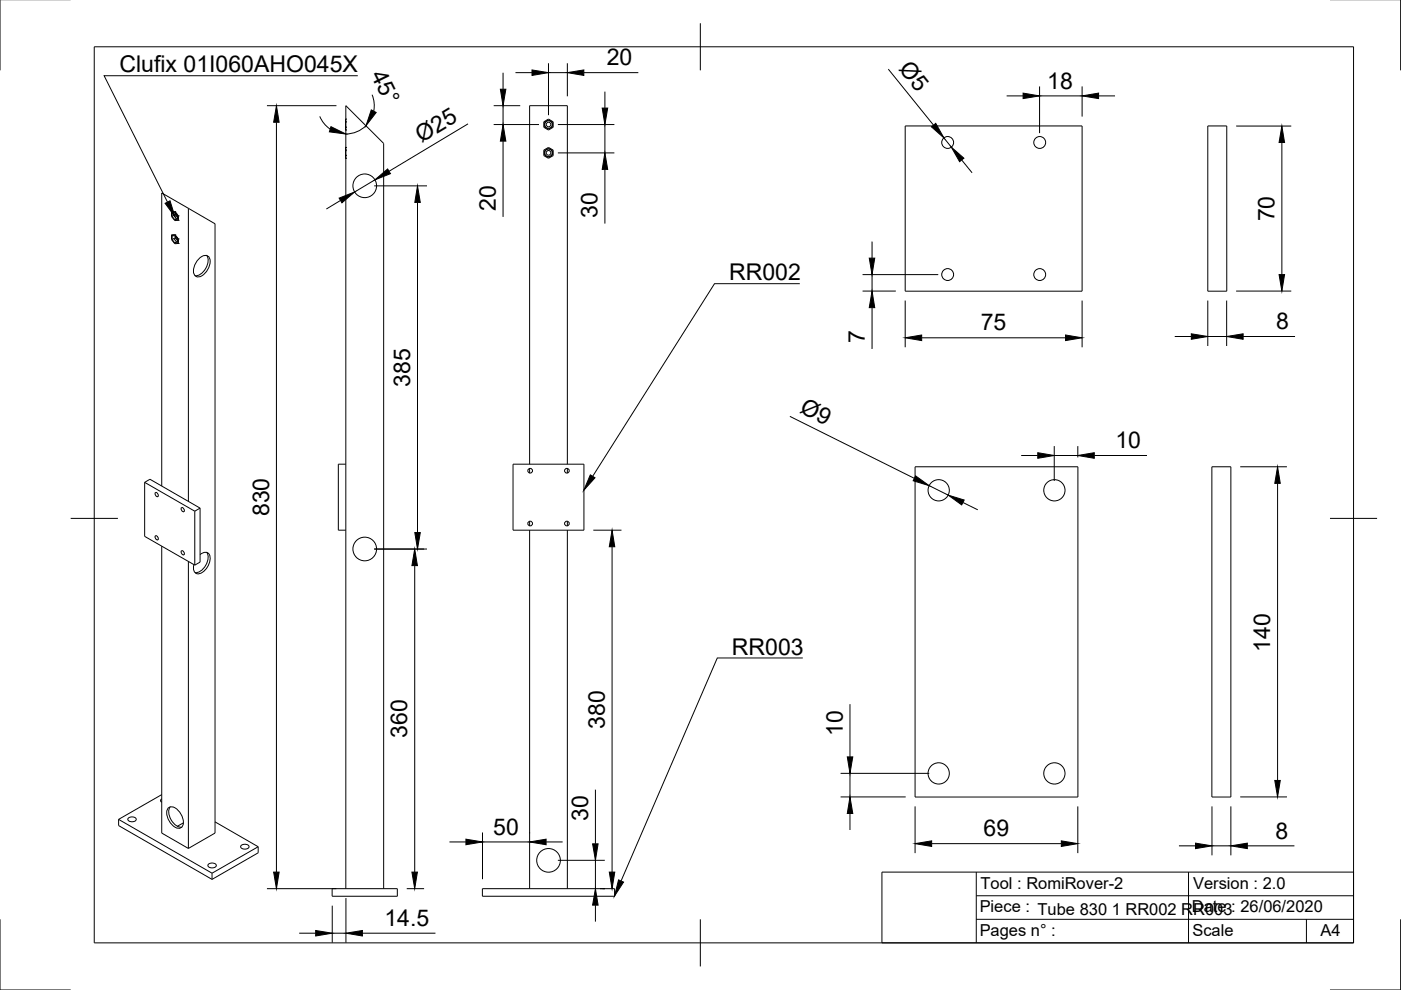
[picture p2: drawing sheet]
<svg xmlns="http://www.w3.org/2000/svg" width="297mm" height="210mm" viewBox="0 0 297 210" stroke-linecap="round" stroke-linejoin="round" font-family="sans-serif">
<!-- layer: Visible -->
<g fill="none" stroke="#000" stroke-width=".21">
<path d="M73.3 33v.1M73.3 31.8v.3M73.3 31.3h.1M73.3 31.3v.1zM73.3 31.8h.1M73.3 33h.1M73.3 33.6h.1M73.3 27v.1M73.3 25.8v.3M73.3 25.2h.1M73.3 25.2v.2M73.3 25.8h.1"/>
<path d="M73.3 27h.1M73.3 27.6h.1M73.3 25.2v2.4M73.3 31.3v2.3M73.3 33.4v.2zM73.3 32.8v.2M73.3 31.7v.1M73.3 27.4v.2zM73.3 26.7v.3M73.3 25.7v.1M115.3 25.8l1-.6 1 .6v1.2l-1 .6-1-.6zM115.3 31.8l1-.5 1 .5v1.2l-1 .6-1-.6z"/>
<path d="M115.5 25.9l.8-.4 .8 .4v1l-.8 .5-.8-.5zM115.5 31.9l.8-.4 .8 .4v1l-.8 .5-.8-.5zM191.9 26.7h37.5v35h-37.5zM256.1 26.7h4v35h-4zM36.4 49.9h.1M36.4 45h.1M36.4 45v.9l.7 .9 .7-.1M36.4 49.9v.9l.7 .9 .7-.1M36.5 45.9v-.8h.6l.6 .7v.8h-.6M36.5 50.8v-.8h.6l.6 .7v.7l-.6 .1M36.5 50.8l.6 .7M36.5 45.9l.6 .7"/>
<path d="M36.9 50.5l.5 .8M36.9 45.6l.5 .8M37.1 49.8l-.7 .1M37.1 49.8l.7 .9M37.1 49.8h.1M37.1 44.9l-.7 .1M37.1 44.9l.7 .9M37.1 44.9h.1M37.1 50.4l.1-.4 .1 .5 .4 .5M37.1 45.5l.1-.3 .1 .4 .4 .5M37.1 50.4l-.6 .4M37.1 50.4l.6 .6"/>
<path d="M37.1 45.5l-.6 .4M37.1 45.5l.6 .6M37.7 51.2l-.6 .3M37.7 46.3l-.6 .3M37.8 50.7v.9M37.8 50.7h.1M37.8 51.6h.1M37.8 45.8v.9M37.8 45.8h.1M37.8 46.7h.1M39.9 44.2l-5.6-3.3v62.2M39.9 44.2l5.7 3.2v129.2l-5.7 3.3"/>
<path d="M39.9 44.2v62.1M42.3 54.7a1.37 1.37 0 0 1 2-.2 3.3 3.3 0 0 1-2.4 4.2 1.26 1.26 0 0 1-.8-1.8 4.2 4.2 0 0 1 1.2-2.2zM43.8 54.2a3.1 3.1 0 0 1-1.3 3.9l-.8 .4-.4-.1M73.3 98.4h-1.6v14h1.6M108.8 98.4h15v14h-15zM112.3 98.4v-76h8v76M112.3 99.3v1M120.3 99.3v1M194 99h34.5v70h-34.5zM256.9 99h4.1v70h-4.1zM30.7 102.3l10.6 6.1M30.7 102.3l1.1-.7 10.6 6.1"/>
<path d="M30.7 102.3v11.4l10.6 6.1M32.9 113.6l.5 .2 .1 .6-.5-.1zM32.9 104.5l.5 .1 .1 .6-.5-.1zM34.3 115.8v60.8l5.6 3.3M38.4 116.8l.5 .2 .1 .6-.4-.1zM38.4 107.7l.5 .1 .1 .6-.4-.1zM39.9 119.1v60.8M41.3 108.4v11.4M42.4 107.7l-1.1 .7M42.4 107.7v11.5l-1.1 .6M42.4 117.6a1.21 1.21 0 0 1 1.6-.4 1.21 1.21 0 0 1 .5 1.6 3.3 3.3 0 0 1-2.7 2.9 1.35 1.35 0 0 1-.7-2M43.8 117.1a3.1 3.1 0 0 1-1.3 4l-.8 .3h-.4"/>
<path d="M112.3 110.5v1M112.3 112.4v76M120.3 110.5v1M120.3 112.4v76M25.1 173.7v1.3l19.9 11.5M25.1 173.7l19.9 11.4M27.2 173.5a1.12 1.12 0 0 1 1.7 .2 1.04 1.04 0 0 1-1.8 0zM34.3 168.5l-9.2 5.2M34.3 169.4l-.3 .3 .3 .4M35.6 171.4a1.26 1.26 0 0 1 2 .2 3.3 3.3 0 0 1 1 3.7 1.26 1.26 0 0 1-2-.3 3.3 3.3 0 0 1-1-3.6zM36.1 171.1a3.1 3.1 0 0 0 1.3 4l.8 .3h.4M38.9 174.5l-1.3 .7"/>
<path d="M45.6 174.3l9.1 5.2M51.1 179.3a1.12 1.12 0 0 1 1.7 .2 1.04 1.04 0 0 1-1.8 0zM54.7 179.5v1.3l-9.7 5.7M54.7 179.5l-9.7 5.6M44.1 183.3a1.12 1.12 0 0 1 1.8 .2 1.04 1.04 0 0 1-1.8 0zM45 185.1v1.4M70.4 188.4h13.8v1.6h-13.8zM73.3 188.4v-166l8 8v158M102.3 188.4h28v1.6h-28z"/>
<circle cx="77.3" cy="39.4" r="2.51"/>
<circle cx="116.3" cy="32.4" r=".5"/>
<circle cx="116.3" cy="26.4" r=".5"/>
<circle cx="116.3" cy="32.4" r=".81"/>
<circle cx="116.3" cy="26.4" r=".81"/>
<circle cx="200.9" cy="30.2" r="1.26"/>
<circle cx="220.4" cy="30.2" r="1.26"/>
<circle cx="200.9" cy="58.2" r="1.26"/>
<circle cx="220.4" cy="58.2" r="1.26"/>
<circle cx="112.4" cy="99.8" r=".5"/>
<circle cx="120.2" cy="99.8" r=".5"/>
<circle cx="77.3" cy="116.4" r="2.51"/>
<circle cx="112.4" cy="111" r=".5"/>
<circle cx="120.2" cy="111" r=".5"/>
<circle cx="199" cy="104" r="2.25"/>
<circle cx="223.6" cy="104" r="2.25"/>
<circle cx="199" cy="164" r="2.25"/>
<circle cx="223.6" cy="164" r="2.25"/>
<circle cx="116.3" cy="182.4" r="2.51"/>
</g>
<!-- layer: Border -->
<path d="M0 -.1v15M297 -.1v15M20 9.9h267v190h-267zM148.5 4.9v10M15 109.9h10M282 109.9h10M0 194.9v15h15M148.5 194.9v10M297 194.9v15h-15" fill="none" stroke="#000" stroke-width=".21"/>
<!-- layer: TitleBlock -->
<path d="M187 184.9h100v15h-100zM207 194.9h80M207 189.9h80M207 184.9v15M252 184.9v15M277 194.9v5" fill="none" stroke="#000" stroke-width=".21"/>
<!-- layer: Dimensions -->
<g fill="none" stroke="#000" stroke-width=".21">
<path d="M106.7 15.4v3.5M109.3 15.4h3.5M116.3 13.4v11M116.3 15.4h4M120.3 13.4v7M123.8 15.4h11.5M128.2 19.4v3.5M188.3 14.7l9.6 11.8M220.4 18.3v9.9M229.4 18.3v6.4M56.6 22.4h14.7M58.6 25.9v159"/>
<path d="M67.8 24.7l.9 1.5 1.3 1.2M77.6 26.6l-1.1 .9-1.2 .6-1.9 .3M78.9 20.1l.4 1.7-.1 1.8M79.3 39.4h11.2M79.5 38.1l-4.3 2.6M99.2 26.3l-16.7 10M104.7 22.4h5.6M104.7 26.4h9.6M106.7 22.4v4M106.7 29.9v16.1M118.3 32.4h12M118.3 26.4h12"/>
<path d="M128.2 26.4v6M128.2 35.9v11.5M200.1 29.2l1.6 2M203.9 33.9l2.2 2.7M213.4 20.3h3.5M220.4 20.3h9M232.9 20.3h3.5M262.1 26.7h11.7M271.8 30.2v28M72.2 42.5l-3 1.8M88.5 42.9v70M182.9 58.2h16"/>
<path d="M184.9 51.2v3.5M184.9 58.2v3.5M182.9 61.7h7M184.9 65.2v8.8M191.9 63.7v9.9M195.4 71.6h30.5M229.4 63.7v9.9M249.1 71.3h3.5M256.1 63.7v9.7M256.1 71.3h4M260.1 63.7v9.7M262.1 61.7h11.7"/>
<path d="M263.6 71.3h11M167.5 88.3l26.4 13.1M216.5 96.6h3.5M223.5 94.6v7.4M223.5 96.6h5M228.5 94.6v2.4M232 96.6h11.2M263 99h9.9M79.3 116.4h11.2M87.9 119.9v65M125.8 112.4h6M129.8 115.9v69"/>
<path d="M197 103l4 2M204.2 106.5l3.1 1.6M270.9 102.5v63M180.2 149.3v11.2M95.3 178.5h3.5M102.3 176.5v9.9M102.3 178.5h10M112.3 176.5v.2M115.8 178.5h3.5M126.2 167.4v11.5M178.2 169h13.8M178.2 164h18.8"/>
<path d="M180.2 164v5M180.2 172.5v3.5M194 171v9.9M197.5 178.9h27.5M228.5 171v9.9M250 179.3h3.5M257 171v10.3M257 179.3h4M261 171v10.3M263 169h9.9M264.5 179.3h9.9M56.6 188.4h14.7"/>
<path d="M63.4 197.9h3.5M70.4 192v7.9M70.4 197.9h2.9M73.3 190.4v9.5M76.8 197.9h15.5M86.2 188.4h3.7M118.3 182.4h9.9M126.2 182.4v6M126.2 191.9v3.5M127.2 188.4h1.1"/>
</g>
<g fill="#000" stroke="#000" stroke-width=".21">
<path d="M106.1 18.9h1.2l-.6 3.5zM112.8 14.8l3.5 .6-3.5 .6zM120.3 15.4l3.5-.6v1.2zM216.9 19.7l3.5 .6-3.5 .6zM229.4 20.3l3.5-.6v1.2zM58.6 22.4l.6 3.5h-1.2zM70.2 26.9l3.1 1.5-3.5-.4zM78.7 23.3l1.1 .5-2.2 2.9zM79.5 38.1l2.7-2.3 .6 1zM106.7 26.4l.6 3.5h-1.2zM127.7 22.9h1.1l-.6 3.5zM128.2 32.4l.6 3.5h-1.1z"/>
<path d="M197.5 26.9l.9-.7 1.7 3zM201.7 31.2l2.7 2.3-.9 .8zM271.8 26.7l.6 3.5h-1.2zM71.9 42l3.3-1.3-2.7 2.3zM88.5 39.4l.6 3.5h-1.2zM184.3 54.7h1.2l-.6 3.5zM271.2 58.2h1.2l-.6 3.5zM184.9 61.7l.6 3.5h-1.2zM191.9 71.6l3.5-.6v1.2zM225.9 71l3.5 .6-3.5 .6zM252.6 70.8l3.5 .5-3.5 .6zM260.1 71.3l3.5-.5v1.1z"/>
<path d="M220 96l3.5 .6-3.5 .6zM228.5 96.6l3.5-.6v1.2zM87.9 116.4l.6 3.5h-1.2zM87.9 112.9h1.2l-.6 3.5zM129.8 112.4l.5 3.5h-1.1zM194.1 100.9l2.9 2.1-3.4-1.1zM201 105l3.4 1-.5 1.1zM270.9 99l.5 3.5h-1.1zM98.8 177.9l3.5 .6-3.5 .6zM112.3 178.5l3.5-.6v1.2zM125.6 178.9h1.2l-.6 3.5zM180.2 169l.6 3.5h-1.2z"/>
<path d="M179.6 160.5h1.2l-.6 3.5zM194 178.9l3.5-.6v1.2zM225 178.3l3.5 .6-3.5 .6zM253.5 178.8l3.5 .5-3.5 .6zM261 179.3l3.5-.5v1.1zM270.3 165.5h1.1l-.5 3.5zM58 184.9h1.2l-.6 3.5zM66.9 197.3l3.5 .6-3.5 .6zM73.3 197.9l3.5-.6v1.2zM87.3 184.9h1.2l-.6 3.5zM126.2 188.4l.6 3.5h-1.2zM129.2 184.9h1.1l-.5 3.5z"/>
</g>
<!-- layer: Annotations -->
<path d="M35 43.1l1-.5 1.1 3.4zM125.2 100.7l1 .6-2.4 2.6zM131.1 186.6l1.1 .4-1.9 3z" fill="#000" stroke="#000" stroke-width=".21"/>
<path d="M75.9 16.1h-53.8l13.4 26.8M169.6 60.1h-18.1l-25.8 40.9M170.2 139.5h-18.1l-20.4 47.3" fill="none" stroke="#000" stroke-width=".21"/>
<g font-size="4.9">
<text x="25.3" y="15.4">Clufix 01I060AHO045X</text>
<text x="78.6" y="15.9" transform="rotate(64 78.6 15.9)">45°</text>
<text x="128.7" y="13.8">20</text>
<text x="190.4" y="14.6" transform="rotate(51 190.4 14.6)">Ø5</text>
<text x="222" y="18.8">18</text>
<text x="89.3" y="30.3" transform="rotate(-31 89.3 30.3)">Ø25</text>
<text x="105.1" y="44.6" transform="rotate(-90 105.1 44.6)">20</text>
<text x="126.7" y="46.1" transform="rotate(-90 126.7 46.1)">30</text>
<text x="270.2" y="46.9" transform="rotate(-90 270.2 46.9)">70</text>
<text x="154.6" y="59.5">RR002</text>
<text x="207.9" y="70.1">75</text>
<text x="270.6" y="69.8">8</text>
<text x="183.4" y="72.7" transform="rotate(-90 183.4 72.7)">7</text>
<text x="87" y="82" transform="rotate(-90 87 82)">385</text>
<text x="169.4" y="87.4" transform="rotate(26 169.4 87.4)">Ø9</text>
<text x="236.5" y="95">10</text>
<text x="57" y="109.5" transform="rotate(-90 57 109.5)">830</text>
<text x="155.2" y="138.8">RR003</text>
<text x="269.3" y="138.2" transform="rotate(-90 269.3 138.2)">140</text>
<text x="128.2" y="154.5" transform="rotate(-90 128.2 154.5)">380</text>
<text x="86.4" y="156.5" transform="rotate(-90 86.4 156.5)">360</text>
<text x="178.7" y="156" transform="rotate(-90 178.7 156)">10</text>
<text x="104.6" y="176.9">50</text>
<text x="124.7" y="174.1" transform="rotate(-90 124.7 174.1)">30</text>
<text x="208.6" y="177.3">69</text>
<text x="270.4" y="177.8">8</text>
<text x="81.5" y="196.3">14.5</text>
</g>
<g font-size="3.5">
<text x="207.9" y="188.4">Tool : RomiRover-2</text>
<text x="253" y="188.4">Version : 2.0</text>
<text x="207.7" y="193.4">Piece : Tube 830 1 RR002 RR003</text>
<text x="252.7" y="193.5">Date : 26/06/2020</text>
<text x="207.7" y="198.4">Pages n° :</text>
<text x="252.8" y="198.5">Scale</text>
<text x="280" y="198.4">A4</text>
</g>
</svg>
